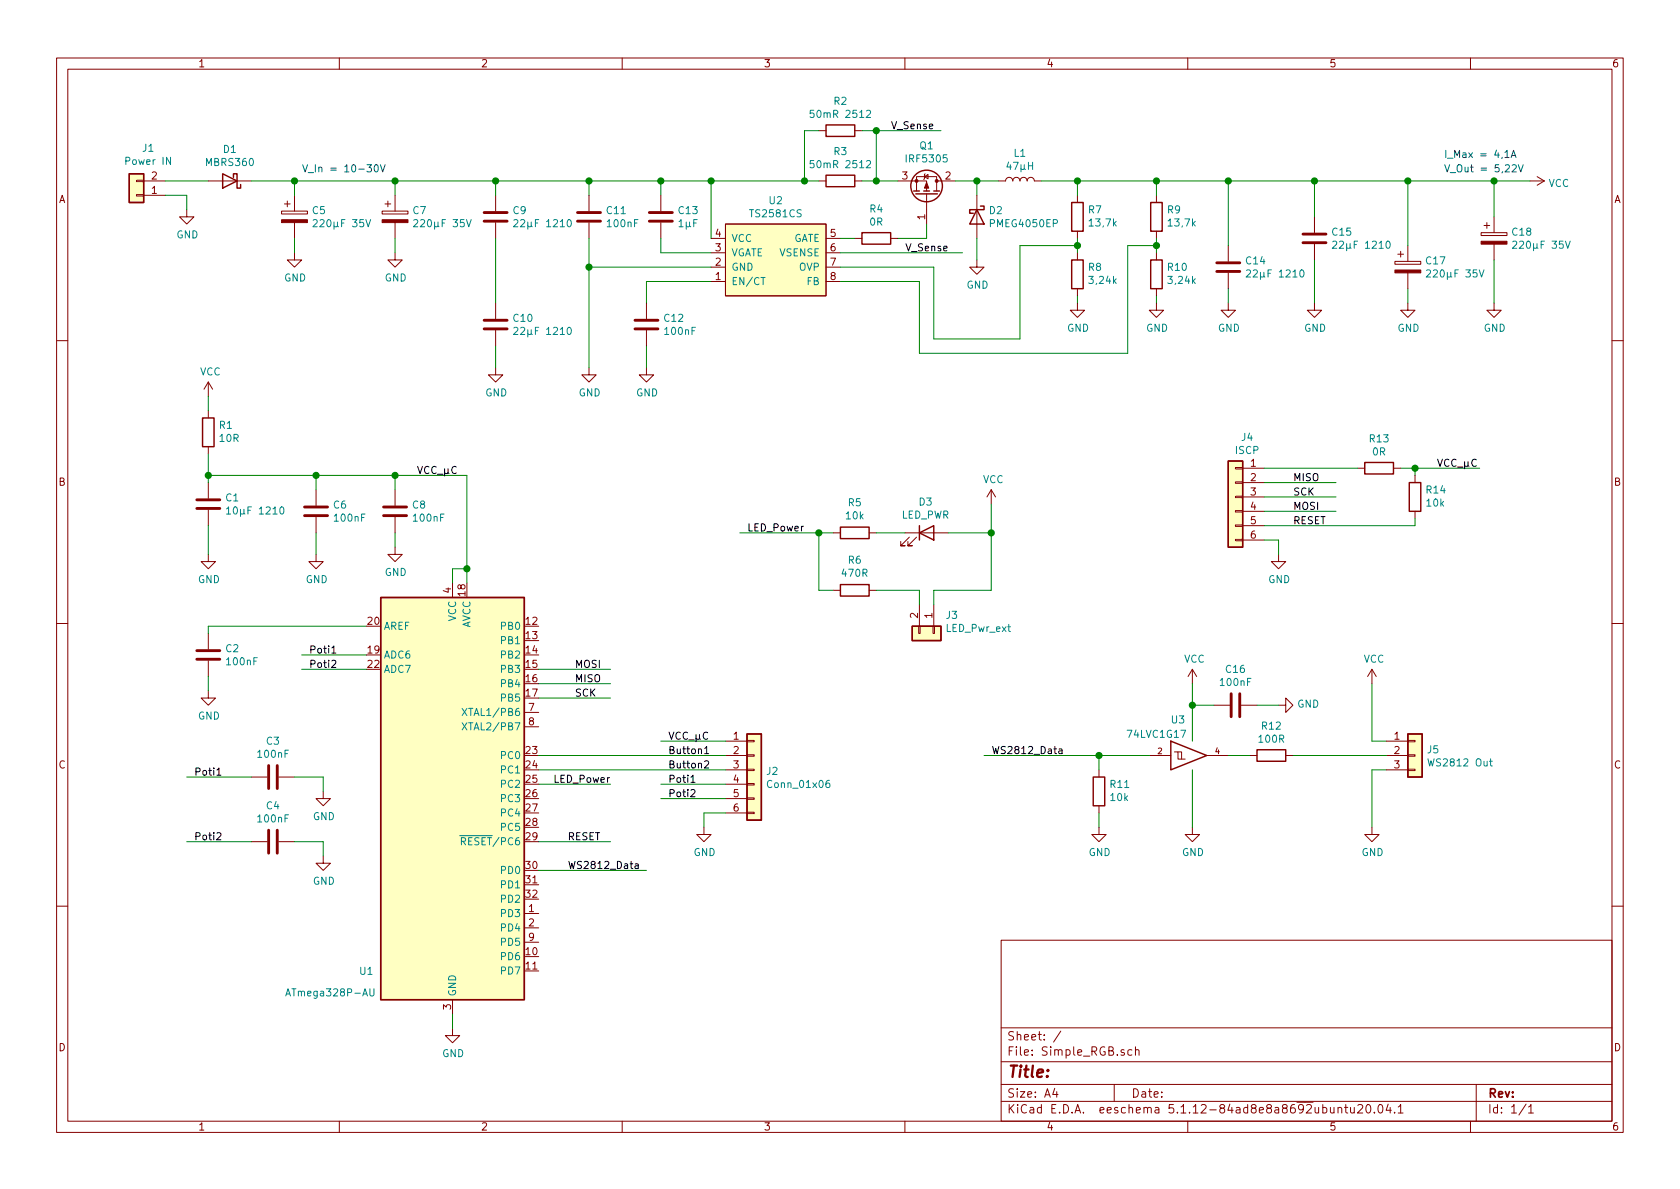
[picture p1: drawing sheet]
EESchema Schematic File Version 4
EELAYER 30 0
EELAYER END
$Descr A4 11693 8268
encoding utf-8
Sheet 1 1
Title ""
Date ""
Rev ""
Comp ""
Comment1 ""
Comment2 ""
Comment3 ""
Comment4 ""
$EndDescr
$Comp
L MCU_Microchip_ATmega:ATmega328P-AU U1
U 1 1
P 3150 5550
F 0 "U1" H 2550 4350 50  0000 C CNN
F 1 "ATmega328P-AU" H 2300 4200 50  0000 C CNN
F 2 "Package_QFP:TQFP-32_7x7mm_P0.8mm" H 3150 5550 50  0001 C CIN
F 3 "http://ww1.microchip.com/downloads/en/DeviceDoc/ATmega328_P%20AVR%20MCU%20with%20picoPower%20Technology%20Data%20Sheet%2040001984A.pdf" H 3150 5550 50  0001 C CNN
	1    3150 5550
	1    0    0    -1  
$EndComp
$Comp
L TS2581:TS2581CS U2
U 1 1
P 5400 1650
F 0 "U2" H 5400 1915 50  0000 C CNN
F 1 "TS2581CS" H 5400 1824 50  0000 C CNN
F 2 "Package_SO:SOP-8_3.9x4.9mm_P1.27mm" H 5400 1150 50  0001 C CNN
F 3 "" H 5300 1650 50  0001 C CNN
	1    5400 1650
	1    0    0    -1  
$EndComp
$Comp
L Device:L L1
U 1 1
P 7100 1250
F 0 "L1" V 7290 1250 50  0000 C CNN
F 1 "47µH" V 7199 1250 50  0000 C CNN
F 2 "Inductor_SMD:L_Fastron_PISR_Handsoldering" H 7100 1250 50  0001 C CNN
F 3 "https://www.reichelt.de/smd-power-induktivitaet-pisr-ferrit-47--l-pisr-47--p73068.html?&nbc=1" H 7100 1250 50  0001 C CNN
	1    7100 1250
	0    -1   -1   0   
$EndComp
$Comp
L Diode:PMEG4050EP D2
U 1 1
P 6800 1500
F 0 "D2" V 6754 1580 50  0000 L CNN
F 1 "PMEG4050EP" V 6845 1580 50  0000 L CNN
F 2 "Diode_SMD:D_SOD-128" H 6800 1325 50  0001 C CNN
F 3 "https://assets.nexperia.com/documents/data-sheet/PMEG4050EP.pdf" H 6800 1500 50  0001 C CNN
	1    6800 1500
	0    1    1    0   
$EndComp
$Comp
L Device:C C13
U 1 1
P 4600 1500
F 0 "C13" H 4715 1546 50  0000 L CNN
F 1 "1µF" H 4715 1455 50  0000 L CNN
F 2 "Capacitor_SMD:C_0805_2012Metric_Pad1.18x1.45mm_HandSolder" H 4638 1350 50  0001 C CNN
F 3 "~" H 4600 1500 50  0001 C CNN
	1    4600 1500
	1    0    0    -1  
$EndComp
$Comp
L Device:C C12
U 1 1
P 4500 2250
F 0 "C12" H 4615 2296 50  0000 L CNN
F 1 "100nF" H 4615 2205 50  0000 L CNN
F 2 "Capacitor_SMD:C_0805_2012Metric_Pad1.18x1.45mm_HandSolder" H 4538 2100 50  0001 C CNN
F 3 "~" H 4500 2250 50  0001 C CNN
	1    4500 2250
	1    0    0    -1  
$EndComp
Wire Wire Line
	4950 1650 4950 1250
Wire Wire Line
	4950 1950 4500 1950
Wire Wire Line
	4500 1950 4500 2100
$Comp
L power:GND #PWR014
U 1 1
P 4500 2550
F 0 "#PWR014" H 4500 2300 50  0001 C CNN
F 1 "GND" H 4505 2377 50  0000 C CNN
F 2 "" H 4500 2550 50  0001 C CNN
F 3 "" H 4500 2550 50  0001 C CNN
	1    4500 2550
	1    0    0    -1  
$EndComp
$Comp
L power:GND #PWR013
U 1 1
P 4100 2550
F 0 "#PWR013" H 4100 2300 50  0001 C CNN
F 1 "GND" H 4105 2377 50  0000 C CNN
F 2 "" H 4100 2550 50  0001 C CNN
F 3 "" H 4100 2550 50  0001 C CNN
	1    4100 2550
	1    0    0    -1  
$EndComp
Wire Wire Line
	4500 2400 4500 2550
$Comp
L Connector_Generic:Conn_01x02 J1
U 1 1
P 950 1350
F 0 "J1" H 868 1025 50  0000 C CNN
F 1 "Power IN" H 868 1116 50  0000 C CNN
F 2 "TerminalBlock_RND:TerminalBlock_RND_205-00001_1x02_P5.00mm_Horizontal" H 950 1350 50  0001 C CNN
F 3 "~" H 950 1350 50  0001 C CNN
	1    950  1350
	-1   0    0    1   
$EndComp
$Comp
L power:GND #PWR01
U 1 1
P 1300 1450
F 0 "#PWR01" H 1300 1200 50  0001 C CNN
F 1 "GND" H 1305 1277 50  0000 C CNN
F 2 "" H 1300 1450 50  0001 C CNN
F 3 "" H 1300 1450 50  0001 C CNN
	1    1300 1450
	1    0    0    -1  
$EndComp
$Comp
L power:GND #PWR016
U 1 1
P 6800 1800
F 0 "#PWR016" H 6800 1550 50  0001 C CNN
F 1 "GND" H 6805 1627 50  0000 C CNN
F 2 "" H 6800 1800 50  0001 C CNN
F 3 "" H 6800 1800 50  0001 C CNN
	1    6800 1800
	1    0    0    -1  
$EndComp
$Comp
L Transistor_FET:IRF4905 Q1
U 1 1
P 6450 1350
F 0 "Q1" V 6792 1350 50  0000 C CNN
F 1 "IRF5305" V 6701 1350 50  0000 C CNN
F 2 "Package_TO_SOT_THT:TO-220-3_Vertical" H 6650 1275 50  0001 L CIN
F 3 "" H 6450 1350 50  0001 L CNN
	1    6450 1350
	0    1    -1   0   
$EndComp
$Comp
L Device:R R4
U 1 1
P 6100 1650
F 0 "R4" V 5893 1650 50  0000 C CNN
F 1 "0R" V 5984 1650 50  0000 C CNN
F 2 "Resistor_SMD:R_0805_2012Metric_Pad1.20x1.40mm_HandSolder" V 6030 1650 50  0001 C CNN
F 3 "~" H 6100 1650 50  0001 C CNN
	1    6100 1650
	0    1    1    0   
$EndComp
Wire Wire Line
	5850 1650 5950 1650
Wire Wire Line
	6250 1650 6450 1650
Wire Wire Line
	6450 1650 6450 1550
Wire Wire Line
	6650 1250 6800 1250
Wire Wire Line
	6800 1250 6800 1350
Connection ~ 6800 1250
Wire Wire Line
	6800 1250 6950 1250
Wire Wire Line
	6800 1800 6800 1650
$Comp
L Device:R R3
U 1 1
P 5850 1250
F 0 "R3" V 5643 1250 50  0000 C CNN
F 1 "50mR 2512" V 5734 1250 50  0000 C CNN
F 2 "Resistor_SMD:R_2512_6332Metric_Pad1.40x3.35mm_HandSolder" V 5780 1250 50  0001 C CNN
F 3 "~" H 5850 1250 50  0001 C CNN
	1    5850 1250
	0    1    1    0   
$EndComp
$Comp
L Device:R R2
U 1 1
P 5850 900
F 0 "R2" V 5643 900 50  0000 C CNN
F 1 "50mR 2512" V 5734 900 50  0000 C CNN
F 2 "Resistor_SMD:R_2512_6332Metric_Pad1.40x3.35mm_HandSolder" V 5780 900 50  0001 C CNN
F 3 "~" H 5850 900 50  0001 C CNN
	1    5850 900 
	0    1    1    0   
$EndComp
Wire Wire Line
	4950 1250 5600 1250
Connection ~ 4950 1250
Wire Wire Line
	6000 1250 6100 1250
Wire Wire Line
	6000 900  6100 900 
Wire Wire Line
	6100 900  6100 1250
Connection ~ 6100 1250
Wire Wire Line
	6100 1250 6250 1250
Wire Wire Line
	5700 900  5600 900 
Wire Wire Line
	5600 900  5600 1250
Connection ~ 5600 1250
Wire Wire Line
	5600 1250 5700 1250
Wire Wire Line
	6700 1750 5850 1750
Text Label 6300 1750 0    50   ~ 0
V_Sense
Text Label 6200 900  0    50   ~ 0
V_Sense
Wire Wire Line
	6100 900  6550 900 
Connection ~ 6100 900 
$Comp
L Diode:MBR340 D1
U 1 1
P 1600 1250
F 0 "D1" H 1600 1033 50  0000 C CNN
F 1 "MBRS360" H 1600 1124 50  0000 C CNN
F 2 "Diode_SMD:D_SMC_Handsoldering" H 1600 1075 50  0001 C CNN
F 3 "" H 1600 1250 50  0001 C CNN
	1    1600 1250
	-1   0    0    1   
$EndComp
$Comp
L Device:C C14
U 1 1
P 8550 1850
F 0 "C14" H 8665 1896 50  0000 L CNN
F 1 "22µF 1210" H 8665 1805 50  0000 L CNN
F 2 "Capacitor_SMD:C_1210_3225Metric_Pad1.33x2.70mm_HandSolder" H 8588 1700 50  0001 C CNN
F 3 "~" H 8550 1850 50  0001 C CNN
	1    8550 1850
	1    0    0    -1  
$EndComp
$Comp
L Device:C C15
U 1 1
P 9150 1650
F 0 "C15" H 9265 1696 50  0000 L CNN
F 1 "22µF 1210" H 9265 1605 50  0000 L CNN
F 2 "Capacitor_SMD:C_1210_3225Metric_Pad1.33x2.70mm_HandSolder" H 9188 1500 50  0001 C CNN
F 3 "~" H 9150 1650 50  0001 C CNN
	1    9150 1650
	1    0    0    -1  
$EndComp
$Comp
L power:GND #PWR021
U 1 1
P 8550 2100
F 0 "#PWR021" H 8550 1850 50  0001 C CNN
F 1 "GND" H 8555 1927 50  0000 C CNN
F 2 "" H 8550 2100 50  0001 C CNN
F 3 "" H 8550 2100 50  0001 C CNN
	1    8550 2100
	1    0    0    -1  
$EndComp
$Comp
L power:GND #PWR024
U 1 1
P 9150 2100
F 0 "#PWR024" H 9150 1850 50  0001 C CNN
F 1 "GND" H 9155 1927 50  0000 C CNN
F 2 "" H 9150 2100 50  0001 C CNN
F 3 "" H 9150 2100 50  0001 C CNN
	1    9150 2100
	1    0    0    -1  
$EndComp
$Comp
L 74xGxx:74LVC1G17 U3
U 1 1
P 8300 5250
F 0 "U3" H 8200 5500 50  0000 C CNN
F 1 "74LVC1G17" H 8050 5400 50  0000 C CNN
F 2 "Package_TO_SOT_SMD:SOT-23-5_HandSoldering" H 8300 5250 50  0001 C CNN
F 3 "http://www.ti.com/lit/sg/scyt129e/scyt129e.pdf" H 8300 5250 50  0001 C CNN
	1    8300 5250
	1    0    0    -1  
$EndComp
$Comp
L Device:R R1
U 1 1
P 1450 3000
F 0 "R1" H 1380 2954 50  0000 R CNN
F 1 "10R" H 1380 3045 50  0000 R CNN
F 2 "Resistor_SMD:R_0805_2012Metric_Pad1.20x1.40mm_HandSolder" V 1380 3000 50  0001 C CNN
F 3 "~" H 1450 3000 50  0001 C CNN
	1    1450 3000
	-1   0    0    1   
$EndComp
$Comp
L Device:C C1
U 1 1
P 1450 3500
F 0 "C1" H 1565 3546 50  0000 L CNN
F 1 "10µF 1210" H 1565 3455 50  0000 L CNN
F 2 "Capacitor_SMD:C_1210_3225Metric_Pad1.33x2.70mm_HandSolder" H 1488 3350 50  0001 C CNN
F 3 "~" H 1450 3500 50  0001 C CNN
	1    1450 3500
	1    0    0    -1  
$EndComp
$Comp
L Device:C C6
U 1 1
P 2200 3550
F 0 "C6" H 2315 3596 50  0000 L CNN
F 1 "100nF" H 2315 3505 50  0000 L CNN
F 2 "Capacitor_SMD:C_0805_2012Metric_Pad1.18x1.45mm_HandSolder" H 2238 3400 50  0001 C CNN
F 3 "~" H 2200 3550 50  0001 C CNN
	1    2200 3550
	1    0    0    -1  
$EndComp
$Comp
L Device:CP C17
U 1 1
P 9800 1850
F 0 "C17" H 9918 1896 50  0000 L CNN
F 1 "220µF 35V" H 9918 1805 50  0000 L CNN
F 2 "Capacitor_THT:CP_Radial_D10.0mm_P5.00mm" H 9838 1700 50  0001 C CNN
F 3 "~" H 9800 1850 50  0001 C CNN
	1    9800 1850
	1    0    0    -1  
$EndComp
$Comp
L Device:CP C18
U 1 1
P 10400 1650
F 0 "C18" H 10518 1696 50  0000 L CNN
F 1 "220µF 35V" H 10518 1605 50  0000 L CNN
F 2 "Capacitor_THT:CP_Radial_D10.0mm_P5.00mm" H 10438 1500 50  0001 C CNN
F 3 "~" H 10400 1650 50  0001 C CNN
	1    10400 1650
	1    0    0    -1  
$EndComp
$Comp
L power:GND #PWR027
U 1 1
P 9800 2100
F 0 "#PWR027" H 9800 1850 50  0001 C CNN
F 1 "GND" H 9805 1927 50  0000 C CNN
F 2 "" H 9800 2100 50  0001 C CNN
F 3 "" H 9800 2100 50  0001 C CNN
	1    9800 2100
	1    0    0    -1  
$EndComp
$Comp
L power:GND #PWR030
U 1 1
P 10400 2100
F 0 "#PWR030" H 10400 1850 50  0001 C CNN
F 1 "GND" H 10405 1927 50  0000 C CNN
F 2 "" H 10400 2100 50  0001 C CNN
F 3 "" H 10400 2100 50  0001 C CNN
	1    10400 2100
	1    0    0    -1  
$EndComp
Wire Wire Line
	8550 2000 8550 2100
Wire Wire Line
	9150 1800 9150 2100
Wire Wire Line
	9800 2000 9800 2100
Wire Wire Line
	10400 1800 10400 2100
$Comp
L Device:CP C5
U 1 1
P 2050 1500
F 0 "C5" H 2168 1546 50  0000 L CNN
F 1 "220µF 35V" H 2168 1455 50  0000 L CNN
F 2 "Capacitor_THT:CP_Radial_D10.0mm_P5.00mm" H 2088 1350 50  0001 C CNN
F 3 "~" H 2050 1500 50  0001 C CNN
	1    2050 1500
	1    0    0    -1  
$EndComp
$Comp
L Device:CP C7
U 1 1
P 2750 1500
F 0 "C7" H 2868 1546 50  0000 L CNN
F 1 "220µF 35V" H 2868 1455 50  0000 L CNN
F 2 "Capacitor_THT:CP_Radial_D10.0mm_P5.00mm" H 2788 1350 50  0001 C CNN
F 3 "~" H 2750 1500 50  0001 C CNN
	1    2750 1500
	1    0    0    -1  
$EndComp
$Comp
L Device:C C10
U 1 1
P 3450 2250
F 0 "C10" H 3565 2296 50  0000 L CNN
F 1 "22µF 1210" H 3565 2205 50  0000 L CNN
F 2 "Capacitor_SMD:C_1210_3225Metric_Pad1.33x2.70mm_HandSolder" H 3488 2100 50  0001 C CNN
F 3 "~" H 3450 2250 50  0001 C CNN
	1    3450 2250
	1    0    0    -1  
$EndComp
$Comp
L Device:C C9
U 1 1
P 3450 1500
F 0 "C9" H 3565 1546 50  0000 L CNN
F 1 "22µF 1210" H 3565 1455 50  0000 L CNN
F 2 "Capacitor_SMD:C_1210_3225Metric_Pad1.33x2.70mm_HandSolder" H 3488 1350 50  0001 C CNN
F 3 "~" H 3450 1500 50  0001 C CNN
	1    3450 1500
	1    0    0    -1  
$EndComp
Wire Wire Line
	2050 1250 2050 1350
$Comp
L Device:C C11
U 1 1
P 4100 1500
F 0 "C11" H 4215 1546 50  0000 L CNN
F 1 "100nF" H 4215 1455 50  0000 L CNN
F 2 "Capacitor_SMD:C_0805_2012Metric_Pad1.18x1.45mm_HandSolder" H 4138 1350 50  0001 C CNN
F 3 "~" H 4100 1500 50  0001 C CNN
	1    4100 1500
	1    0    0    -1  
$EndComp
Wire Wire Line
	2050 1250 2750 1250
Wire Wire Line
	4600 1650 4600 1750
Wire Wire Line
	4600 1750 4950 1750
Wire Wire Line
	4600 1350 4600 1250
Connection ~ 4600 1250
Wire Wire Line
	4600 1250 4950 1250
Wire Wire Line
	4100 1650 4100 1850
Wire Wire Line
	4100 1850 4950 1850
Connection ~ 4100 1850
Wire Wire Line
	4100 1850 4100 2550
Wire Wire Line
	4100 1350 4100 1250
Connection ~ 4100 1250
Wire Wire Line
	4100 1250 4600 1250
$Comp
L power:GND #PWR012
U 1 1
P 3450 2550
F 0 "#PWR012" H 3450 2300 50  0001 C CNN
F 1 "GND" H 3455 2377 50  0000 C CNN
F 2 "" H 3450 2550 50  0001 C CNN
F 3 "" H 3450 2550 50  0001 C CNN
	1    3450 2550
	1    0    0    -1  
$EndComp
Wire Wire Line
	3450 2400 3450 2550
Wire Wire Line
	3450 1650 3450 2100
Wire Wire Line
	3450 1350 3450 1250
Connection ~ 3450 1250
Wire Wire Line
	3450 1250 4100 1250
$Comp
L power:GND #PWR09
U 1 1
P 2750 1750
F 0 "#PWR09" H 2750 1500 50  0001 C CNN
F 1 "GND" H 2755 1577 50  0000 C CNN
F 2 "" H 2750 1750 50  0001 C CNN
F 3 "" H 2750 1750 50  0001 C CNN
	1    2750 1750
	1    0    0    -1  
$EndComp
$Comp
L power:GND #PWR05
U 1 1
P 2050 1750
F 0 "#PWR05" H 2050 1500 50  0001 C CNN
F 1 "GND" H 2055 1577 50  0000 C CNN
F 2 "" H 2050 1750 50  0001 C CNN
F 3 "" H 2050 1750 50  0001 C CNN
	1    2050 1750
	1    0    0    -1  
$EndComp
Wire Wire Line
	2050 1650 2050 1750
Wire Wire Line
	2750 1650 2750 1750
Wire Wire Line
	2750 1350 2750 1250
Connection ~ 2750 1250
Wire Wire Line
	2750 1250 3450 1250
Wire Wire Line
	1150 1350 1300 1350
Wire Wire Line
	1300 1350 1300 1450
Wire Wire Line
	1150 1250 1450 1250
Wire Wire Line
	1750 1250 2050 1250
Connection ~ 2050 1250
$Comp
L power:GND #PWR03
U 1 1
P 1450 3850
F 0 "#PWR03" H 1450 3600 50  0001 C CNN
F 1 "GND" H 1455 3677 50  0000 C CNN
F 2 "" H 1450 3850 50  0001 C CNN
F 3 "" H 1450 3850 50  0001 C CNN
	1    1450 3850
	1    0    0    -1  
$EndComp
$Comp
L power:GND #PWR06
U 1 1
P 2200 3850
F 0 "#PWR06" H 2200 3600 50  0001 C CNN
F 1 "GND" H 2205 3677 50  0000 C CNN
F 2 "" H 2200 3850 50  0001 C CNN
F 3 "" H 2200 3850 50  0001 C CNN
	1    2200 3850
	1    0    0    -1  
$EndComp
$Comp
L Device:C C2
U 1 1
P 1450 4550
F 0 "C2" H 1565 4596 50  0000 L CNN
F 1 "100nF" H 1565 4505 50  0000 L CNN
F 2 "Capacitor_SMD:C_0805_2012Metric_Pad1.18x1.45mm_HandSolder" H 1488 4400 50  0001 C CNN
F 3 "~" H 1450 4550 50  0001 C CNN
	1    1450 4550
	1    0    0    -1  
$EndComp
Wire Wire Line
	2550 4350 1450 4350
Wire Wire Line
	1450 4350 1450 4400
$Comp
L power:GND #PWR04
U 1 1
P 1450 4800
F 0 "#PWR04" H 1450 4550 50  0001 C CNN
F 1 "GND" H 1455 4627 50  0000 C CNN
F 2 "" H 1450 4800 50  0001 C CNN
F 3 "" H 1450 4800 50  0001 C CNN
	1    1450 4800
	1    0    0    -1  
$EndComp
Wire Wire Line
	1450 4700 1450 4800
Wire Wire Line
	1450 3850 1450 3650
Wire Wire Line
	2200 3850 2200 3700
Wire Wire Line
	1450 3150 1450 3300
Wire Wire Line
	1450 3300 2200 3300
Wire Wire Line
	2200 3300 2200 3400
Connection ~ 1450 3300
Wire Wire Line
	1450 3300 1450 3350
Wire Wire Line
	2200 3300 2750 3300
Wire Wire Line
	3250 3300 3250 3950
Connection ~ 2200 3300
Wire Wire Line
	3150 4050 3150 3950
Wire Wire Line
	3150 3950 3250 3950
Connection ~ 3250 3950
Wire Wire Line
	3250 3950 3250 4050
$Comp
L power:GND #PWR011
U 1 1
P 3150 7150
F 0 "#PWR011" H 3150 6900 50  0001 C CNN
F 1 "GND" H 3155 6977 50  0000 C CNN
F 2 "" H 3150 7150 50  0001 C CNN
F 3 "" H 3150 7150 50  0001 C CNN
	1    3150 7150
	1    0    0    -1  
$EndComp
Wire Wire Line
	3150 7050 3150 7150
$Comp
L power:VCC #PWR031
U 1 1
P 10650 1250
F 0 "#PWR031" H 10650 1100 50  0001 C CNN
F 1 "VCC" V 10665 1378 50  0000 L CNN
F 2 "" H 10650 1250 50  0001 C CNN
F 3 "" H 10650 1250 50  0001 C CNN
	1    10650 1250
	0    1    1    0   
$EndComp
$Comp
L power:VCC #PWR02
U 1 1
P 1450 2750
F 0 "#PWR02" H 1450 2600 50  0001 C CNN
F 1 "VCC" H 1465 2923 50  0000 C CNN
F 2 "" H 1450 2750 50  0001 C CNN
F 3 "" H 1450 2750 50  0001 C CNN
	1    1450 2750
	1    0    0    -1  
$EndComp
Wire Wire Line
	1450 2750 1450 2850
$Comp
L Device:R R7
U 1 1
P 7500 1500
F 0 "R7" H 7430 1454 50  0000 R CNN
F 1 "13,7k" H 7430 1545 50  0000 R CNN
F 2 "Resistor_SMD:R_0805_2012Metric_Pad1.20x1.40mm_HandSolder" V 7430 1500 50  0001 C CNN
F 3 "~" H 7500 1500 50  0001 C CNN
	1    7500 1500
	-1   0    0    1   
$EndComp
$Comp
L Device:R R8
U 1 1
P 7500 1900
F 0 "R8" H 7430 1854 50  0000 R CNN
F 1 "3,24k" H 7430 1945 50  0000 R CNN
F 2 "Resistor_SMD:R_0805_2012Metric_Pad1.20x1.40mm_HandSolder" V 7430 1900 50  0001 C CNN
F 3 "~" H 7500 1900 50  0001 C CNN
	1    7500 1900
	-1   0    0    1   
$EndComp
$Comp
L Device:R R9
U 1 1
P 8050 1500
F 0 "R9" H 7980 1454 50  0000 R CNN
F 1 "13,7k" H 7980 1545 50  0000 R CNN
F 2 "Resistor_SMD:R_0805_2012Metric_Pad1.20x1.40mm_HandSolder" V 7980 1500 50  0001 C CNN
F 3 "~" H 8050 1500 50  0001 C CNN
	1    8050 1500
	-1   0    0    1   
$EndComp
$Comp
L Device:R R10
U 1 1
P 8050 1900
F 0 "R10" H 7980 1854 50  0000 R CNN
F 1 "3,24k" H 7980 1945 50  0000 R CNN
F 2 "Resistor_SMD:R_0805_2012Metric_Pad1.20x1.40mm_HandSolder" V 7980 1900 50  0001 C CNN
F 3 "~" H 8050 1900 50  0001 C CNN
	1    8050 1900
	-1   0    0    1   
$EndComp
$Comp
L power:GND #PWR018
U 1 1
P 8050 2100
F 0 "#PWR018" H 8050 1850 50  0001 C CNN
F 1 "GND" H 8055 1927 50  0000 C CNN
F 2 "" H 8050 2100 50  0001 C CNN
F 3 "" H 8050 2100 50  0001 C CNN
	1    8050 2100
	1    0    0    -1  
$EndComp
$Comp
L power:GND #PWR017
U 1 1
P 7500 2100
F 0 "#PWR017" H 7500 1850 50  0001 C CNN
F 1 "GND" H 7505 1927 50  0000 C CNN
F 2 "" H 7500 2100 50  0001 C CNN
F 3 "" H 7500 2100 50  0001 C CNN
	1    7500 2100
	1    0    0    -1  
$EndComp
Wire Wire Line
	7250 1250 7500 1250
Wire Wire Line
	7500 1250 7500 1350
Connection ~ 7500 1250
Wire Wire Line
	7500 1250 8050 1250
Wire Wire Line
	7500 1650 7500 1700
Wire Wire Line
	8050 1250 8050 1350
Connection ~ 8050 1250
Wire Wire Line
	8050 1250 8550 1250
Wire Wire Line
	8050 1650 8050 1700
Wire Wire Line
	7500 2050 7500 2100
Wire Wire Line
	8050 2050 8050 2100
Wire Wire Line
	8550 1250 8550 1700
Connection ~ 8550 1250
Wire Wire Line
	8550 1250 9150 1250
Wire Wire Line
	9150 1250 9150 1500
Connection ~ 9150 1250
Wire Wire Line
	9150 1250 9800 1250
Wire Wire Line
	9800 1250 9800 1700
Connection ~ 9800 1250
Wire Wire Line
	9800 1250 10400 1250
Wire Wire Line
	10400 1250 10400 1500
Connection ~ 10400 1250
Wire Wire Line
	10400 1250 10650 1250
Wire Wire Line
	7500 1700 7100 1700
Wire Wire Line
	7100 1700 7100 2350
Wire Wire Line
	7100 2350 6500 2350
Wire Wire Line
	6500 2350 6500 1850
Wire Wire Line
	6500 1850 5850 1850
Connection ~ 7500 1700
Wire Wire Line
	7500 1700 7500 1750
Wire Wire Line
	5850 1950 6400 1950
Wire Wire Line
	6400 1950 6400 2450
Wire Wire Line
	6400 2450 7850 2450
Wire Wire Line
	7850 2450 7850 1700
Wire Wire Line
	7850 1700 8050 1700
Connection ~ 8050 1700
Wire Wire Line
	8050 1700 8050 1750
Text Notes 10050 1200 0    50   ~ 0
V_Out = 5,22V
Text Notes 2100 1200 0    50   ~ 0
V_In = 10-30V
Text Notes 10050 1100 0    50   ~ 0
I_Max = 4,1A
Wire Wire Line
	8000 5250 7650 5250
Text Label 6900 5250 0    50   ~ 0
WS2812_Data
$Comp
L Device:R R11
U 1 1
P 7650 5500
F 0 "R11" H 7580 5454 50  0000 R CNN
F 1 "10k" H 7580 5545 50  0000 R CNN
F 2 "Resistor_SMD:R_0805_2012Metric_Pad1.20x1.40mm_HandSolder" V 7580 5500 50  0001 C CNN
F 3 "~" H 7650 5500 50  0001 C CNN
	1    7650 5500
	-1   0    0    1   
$EndComp
$Comp
L power:GND #PWR019
U 1 1
P 7650 5750
F 0 "#PWR019" H 7650 5500 50  0001 C CNN
F 1 "GND" H 7655 5577 50  0000 C CNN
F 2 "" H 7650 5750 50  0001 C CNN
F 3 "" H 7650 5750 50  0001 C CNN
	1    7650 5750
	1    0    0    -1  
$EndComp
Wire Wire Line
	7650 5250 7650 5350
Connection ~ 7650 5250
Wire Wire Line
	7650 5250 6850 5250
Wire Wire Line
	7650 5650 7650 5750
Wire Wire Line
	8300 5350 8300 5750
$Comp
L power:VCC #PWR022
U 1 1
P 8300 4750
F 0 "#PWR022" H 8300 4600 50  0001 C CNN
F 1 "VCC" H 8315 4923 50  0000 C CNN
F 2 "" H 8300 4750 50  0001 C CNN
F 3 "" H 8300 4750 50  0001 C CNN
	1    8300 4750
	1    0    0    -1  
$EndComp
Wire Wire Line
	8300 4750 8300 4900
$Comp
L Device:C C16
U 1 1
P 8600 4900
F 0 "C16" V 8348 4900 50  0000 C CNN
F 1 "100nF" V 8439 4900 50  0000 C CNN
F 2 "Capacitor_SMD:C_0805_2012Metric_Pad1.18x1.45mm_HandSolder" H 8638 4750 50  0001 C CNN
F 3 "~" H 8600 4900 50  0001 C CNN
	1    8600 4900
	0    1    1    0   
$EndComp
$Comp
L power:GND #PWR025
U 1 1
P 8900 4900
F 0 "#PWR025" H 8900 4650 50  0001 C CNN
F 1 "GND" V 8905 4772 50  0000 R CNN
F 2 "" H 8900 4900 50  0001 C CNN
F 3 "" H 8900 4900 50  0001 C CNN
	1    8900 4900
	0    -1   -1   0   
$EndComp
Wire Wire Line
	8300 4900 8450 4900
Connection ~ 8300 4900
Wire Wire Line
	8300 4900 8300 5150
Wire Wire Line
	8750 4900 8900 4900
$Comp
L Device:R R12
U 1 1
P 8850 5250
F 0 "R12" V 8643 5250 50  0000 C CNN
F 1 "100R" V 8734 5250 50  0000 C CNN
F 2 "Resistor_SMD:R_0805_2012Metric_Pad1.20x1.40mm_HandSolder" V 8780 5250 50  0001 C CNN
F 3 "~" H 8850 5250 50  0001 C CNN
	1    8850 5250
	0    1    1    0   
$EndComp
$Comp
L Connector_Generic:Conn_01x03 J5
U 1 1
P 9850 5250
F 0 "J5" H 9930 5292 50  0000 L CNN
F 1 "WS2812 Out" H 9930 5201 50  0000 L CNN
F 2 "TerminalBlock_RND:TerminalBlock_RND_205-00002_1x03_P5.00mm_Horizontal" H 9850 5250 50  0001 C CNN
F 3 "~" H 9850 5250 50  0001 C CNN
	1    9850 5250
	1    0    0    -1  
$EndComp
$Comp
L power:GND #PWR023
U 1 1
P 8300 5750
F 0 "#PWR023" H 8300 5500 50  0001 C CNN
F 1 "GND" H 8305 5577 50  0000 C CNN
F 2 "" H 8300 5750 50  0001 C CNN
F 3 "" H 8300 5750 50  0001 C CNN
	1    8300 5750
	1    0    0    -1  
$EndComp
$Comp
L power:GND #PWR029
U 1 1
P 9550 5750
F 0 "#PWR029" H 9550 5500 50  0001 C CNN
F 1 "GND" H 9555 5577 50  0000 C CNN
F 2 "" H 9550 5750 50  0001 C CNN
F 3 "" H 9550 5750 50  0001 C CNN
	1    9550 5750
	1    0    0    -1  
$EndComp
$Comp
L power:VCC #PWR028
U 1 1
P 9550 4750
F 0 "#PWR028" H 9550 4600 50  0001 C CNN
F 1 "VCC" H 9565 4923 50  0000 C CNN
F 2 "" H 9550 4750 50  0001 C CNN
F 3 "" H 9550 4750 50  0001 C CNN
	1    9550 4750
	1    0    0    -1  
$EndComp
Wire Wire Line
	9650 5150 9550 5150
Wire Wire Line
	9550 5150 9550 4750
Wire Wire Line
	9650 5350 9550 5350
Wire Wire Line
	9550 5350 9550 5750
Wire Wire Line
	8700 5250 8550 5250
Wire Wire Line
	9650 5250 9000 5250
$Comp
L Connector_Generic:Conn_01x06 J2
U 1 1
P 5250 5350
F 0 "J2" H 5330 5342 50  0000 L CNN
F 1 "Conn_01x06" H 5330 5251 50  0000 L CNN
F 2 "Connector_JST:JST_XH_B6B-XH-A_1x06_P2.50mm_Vertical" H 5250 5350 50  0001 C CNN
F 3 "~" H 5250 5350 50  0001 C CNN
	1    5250 5350
	1    0    0    -1  
$EndComp
$Comp
L Connector_Generic:Conn_01x06 J4
U 1 1
P 8600 3450
F 0 "J4" H 8518 3867 50  0000 C CNN
F 1 "ISCP" H 8518 3776 50  0000 C CNN
F 2 "Connector_PinHeader_2.54mm:PinHeader_1x06_P2.54mm_Vertical" H 8600 3450 50  0001 C CNN
F 3 "~" H 8600 3450 50  0001 C CNN
	1    8600 3450
	-1   0    0    -1  
$EndComp
$Comp
L Device:R R13
U 1 1
P 9600 3250
F 0 "R13" V 9393 3250 50  0000 C CNN
F 1 "0R" V 9484 3250 50  0000 C CNN
F 2 "Resistor_SMD:R_0805_2012Metric_Pad1.20x1.40mm_HandSolder" V 9530 3250 50  0001 C CNN
F 3 "~" H 9600 3250 50  0001 C CNN
	1    9600 3250
	0    1    1    0   
$EndComp
Wire Wire Line
	8800 3350 9300 3350
Wire Wire Line
	9300 3450 8800 3450
Wire Wire Line
	9300 3550 8800 3550
Wire Wire Line
	9450 3250 8800 3250
$Comp
L power:GND #PWR026
U 1 1
P 8900 3850
F 0 "#PWR026" H 8900 3600 50  0001 C CNN
F 1 "GND" H 8905 3677 50  0000 C CNN
F 2 "" H 8900 3850 50  0001 C CNN
F 3 "" H 8900 3850 50  0001 C CNN
	1    8900 3850
	1    0    0    -1  
$EndComp
Wire Wire Line
	8800 3750 8900 3750
Wire Wire Line
	8900 3750 8900 3850
Text Label 9000 3650 0    50   ~ 0
RESET
Text Label 9000 3450 0    50   ~ 0
SCK
Text Label 9000 3550 0    50   ~ 0
MOSI
Text Label 9000 3350 0    50   ~ 0
MISO
$Comp
L Device:R R14
U 1 1
P 9850 3450
F 0 "R14" H 9780 3404 50  0000 R CNN
F 1 "10k" H 9780 3495 50  0000 R CNN
F 2 "Resistor_SMD:R_0805_2012Metric_Pad1.20x1.40mm_HandSolder" V 9780 3450 50  0001 C CNN
F 3 "~" H 9850 3450 50  0001 C CNN
	1    9850 3450
	-1   0    0    1   
$EndComp
Wire Wire Line
	9750 3250 9850 3250
Wire Wire Line
	9850 3300 9850 3250
Connection ~ 9850 3250
Wire Wire Line
	9850 3600 9850 3650
Wire Wire Line
	8800 3650 9850 3650
Wire Wire Line
	3750 4750 4250 4750
Wire Wire Line
	4250 4850 3750 4850
Wire Wire Line
	4250 4650 3750 4650
Text Label 3950 5850 0    50   ~ 0
RESET
Text Label 4000 4850 0    50   ~ 0
SCK
Text Label 4000 4650 0    50   ~ 0
MOSI
Text Label 4000 4750 0    50   ~ 0
MISO
Wire Wire Line
	3750 5850 4250 5850
Text Label 2900 3300 0    50   ~ 0
VCC_µC
Text Label 4650 5150 0    50   ~ 0
VCC_µC
Wire Wire Line
	9850 3250 10300 3250
Text Label 10000 3250 0    50   ~ 0
VCC_µC
$Comp
L Device:C C8
U 1 1
P 2750 3550
F 0 "C8" H 2865 3596 50  0000 L CNN
F 1 "100nF" H 2865 3505 50  0000 L CNN
F 2 "Capacitor_SMD:C_0805_2012Metric_Pad1.18x1.45mm_HandSolder" H 2788 3400 50  0001 C CNN
F 3 "~" H 2750 3550 50  0001 C CNN
	1    2750 3550
	1    0    0    -1  
$EndComp
$Comp
L power:GND #PWR010
U 1 1
P 2750 3800
F 0 "#PWR010" H 2750 3550 50  0001 C CNN
F 1 "GND" H 2755 3627 50  0000 C CNN
F 2 "" H 2750 3800 50  0001 C CNN
F 3 "" H 2750 3800 50  0001 C CNN
	1    2750 3800
	1    0    0    -1  
$EndComp
Wire Wire Line
	2750 3400 2750 3300
Connection ~ 2750 3300
Wire Wire Line
	2750 3300 3250 3300
Wire Wire Line
	2750 3700 2750 3800
$Comp
L Device:LED D3
U 1 1
P 6450 3700
F 0 "D3" H 6443 3917 50  0000 C CNN
F 1 "LED_PWR" H 6443 3826 50  0000 C CNN
F 2 "LED_SMD:LED_PLCC-2" H 6450 3700 50  0001 C CNN
F 3 "~" H 6450 3700 50  0001 C CNN
	1    6450 3700
	1    0    0    -1  
$EndComp
$Comp
L Device:R R5
U 1 1
P 5950 3700
F 0 "R5" V 6157 3700 50  0000 C CNN
F 1 "10k" V 6066 3700 50  0000 C CNN
F 2 "Resistor_SMD:R_0805_2012Metric_Pad1.20x1.40mm_HandSolder" V 5880 3700 50  0001 C CNN
F 3 "~" H 5950 3700 50  0001 C CNN
	1    5950 3700
	0    -1   -1   0   
$EndComp
$Comp
L Device:R R6
U 1 1
P 5950 4100
F 0 "R6" V 6157 4100 50  0000 C CNN
F 1 "470R" V 6066 4100 50  0000 C CNN
F 2 "Resistor_SMD:R_0805_2012Metric_Pad1.20x1.40mm_HandSolder" V 5880 4100 50  0001 C CNN
F 3 "~" H 5950 4100 50  0001 C CNN
	1    5950 4100
	0    -1   -1   0   
$EndComp
$Comp
L Connector_Generic:Conn_01x02 J3
U 1 1
P 6500 4400
F 0 "J3" V 6372 4480 50  0000 L CNN
F 1 "LED_Pwr_ext" V 6463 4480 50  0000 L CNN
F 2 "Connector_JST:JST_XH_B2B-XH-A_1x02_P2.50mm_Vertical" H 6500 4400 50  0001 C CNN
F 3 "~" H 6500 4400 50  0001 C CNN
	1    6500 4400
	0    1    1    0   
$EndComp
$Comp
L power:VCC #PWR020
U 1 1
P 6900 3500
F 0 "#PWR020" H 6900 3350 50  0001 C CNN
F 1 "VCC" H 6915 3673 50  0000 C CNN
F 2 "" H 6900 3500 50  0001 C CNN
F 3 "" H 6900 3500 50  0001 C CNN
	1    6900 3500
	1    0    0    -1  
$EndComp
Wire Wire Line
	6600 3700 6900 3700
Wire Wire Line
	6900 3700 6900 3500
Wire Wire Line
	6100 4100 6400 4100
Wire Wire Line
	6400 4100 6400 4200
Wire Wire Line
	6500 4200 6500 4100
Wire Wire Line
	6500 4100 6900 4100
Wire Wire Line
	6900 4100 6900 3700
Connection ~ 6900 3700
Wire Wire Line
	6100 3700 6300 3700
Wire Wire Line
	5800 4100 5700 4100
Wire Wire Line
	5700 4100 5700 3700
Wire Wire Line
	5700 3700 5800 3700
Wire Wire Line
	5150 3700 5700 3700
Connection ~ 5700 3700
Text Label 5200 3700 0    50   ~ 0
LED_Power
Wire Wire Line
	4600 5150 5050 5150
Wire Wire Line
	5050 5650 4900 5650
Wire Wire Line
	4900 5650 4900 5750
Wire Wire Line
	5050 5250 3750 5250
Wire Wire Line
	3750 5350 5050 5350
Wire Wire Line
	4600 5450 5050 5450
Wire Wire Line
	4600 5550 5050 5550
Text Label 4650 5250 0    50   ~ 0
Button1
Text Label 4650 5350 0    50   ~ 0
Button2
Text Label 4650 5450 0    50   ~ 0
Poti1
Text Label 4650 5550 0    50   ~ 0
Poti2
Wire Wire Line
	2100 4650 2550 4650
Text Label 2150 4550 0    50   ~ 0
Poti1
Text Label 2150 4650 0    50   ~ 0
Poti2
$Comp
L Device:C C3
U 1 1
P 1900 5400
F 0 "C3" V 1648 5400 50  0000 C CNN
F 1 "100nF" V 1739 5400 50  0000 C CNN
F 2 "Capacitor_SMD:C_0805_2012Metric_Pad1.18x1.45mm_HandSolder" H 1938 5250 50  0001 C CNN
F 3 "~" H 1900 5400 50  0001 C CNN
	1    1900 5400
	0    1    1    0   
$EndComp
$Comp
L Device:C C4
U 1 1
P 1900 5850
F 0 "C4" V 1648 5850 50  0000 C CNN
F 1 "100nF" V 1739 5850 50  0000 C CNN
F 2 "Capacitor_SMD:C_0805_2012Metric_Pad1.18x1.45mm_HandSolder" H 1938 5700 50  0001 C CNN
F 3 "~" H 1900 5850 50  0001 C CNN
	1    1900 5850
	0    1    1    0   
$EndComp
Wire Wire Line
	1300 5400 1750 5400
Wire Wire Line
	1300 5850 1750 5850
Text Label 1350 5400 0    50   ~ 0
Poti1
Text Label 1350 5850 0    50   ~ 0
Poti2
$Comp
L power:GND #PWR07
U 1 1
P 2250 5500
F 0 "#PWR07" H 2250 5250 50  0001 C CNN
F 1 "GND" H 2255 5327 50  0000 C CNN
F 2 "" H 2250 5500 50  0001 C CNN
F 3 "" H 2250 5500 50  0001 C CNN
	1    2250 5500
	1    0    0    -1  
$EndComp
$Comp
L power:GND #PWR08
U 1 1
P 2250 5950
F 0 "#PWR08" H 2250 5700 50  0001 C CNN
F 1 "GND" H 2255 5777 50  0000 C CNN
F 2 "" H 2250 5950 50  0001 C CNN
F 3 "" H 2250 5950 50  0001 C CNN
	1    2250 5950
	1    0    0    -1  
$EndComp
Wire Wire Line
	2050 5400 2250 5400
Wire Wire Line
	2250 5400 2250 5500
Wire Wire Line
	2050 5850 2250 5850
Wire Wire Line
	2250 5850 2250 5950
$Comp
L power:GND #PWR015
U 1 1
P 4900 5750
F 0 "#PWR015" H 4900 5500 50  0001 C CNN
F 1 "GND" H 4905 5577 50  0000 C CNN
F 2 "" H 4900 5750 50  0001 C CNN
F 3 "" H 4900 5750 50  0001 C CNN
	1    4900 5750
	1    0    0    -1  
$EndComp
Wire Wire Line
	2100 4550 2550 4550
Text Label 3950 6050 0    50   ~ 0
WS2812_Data
Wire Wire Line
	4500 6050 3750 6050
Text Label 3850 5450 0    50   ~ 0
LED_Power
Wire Wire Line
	3750 5450 4250 5450
$EndSCHEMATC
